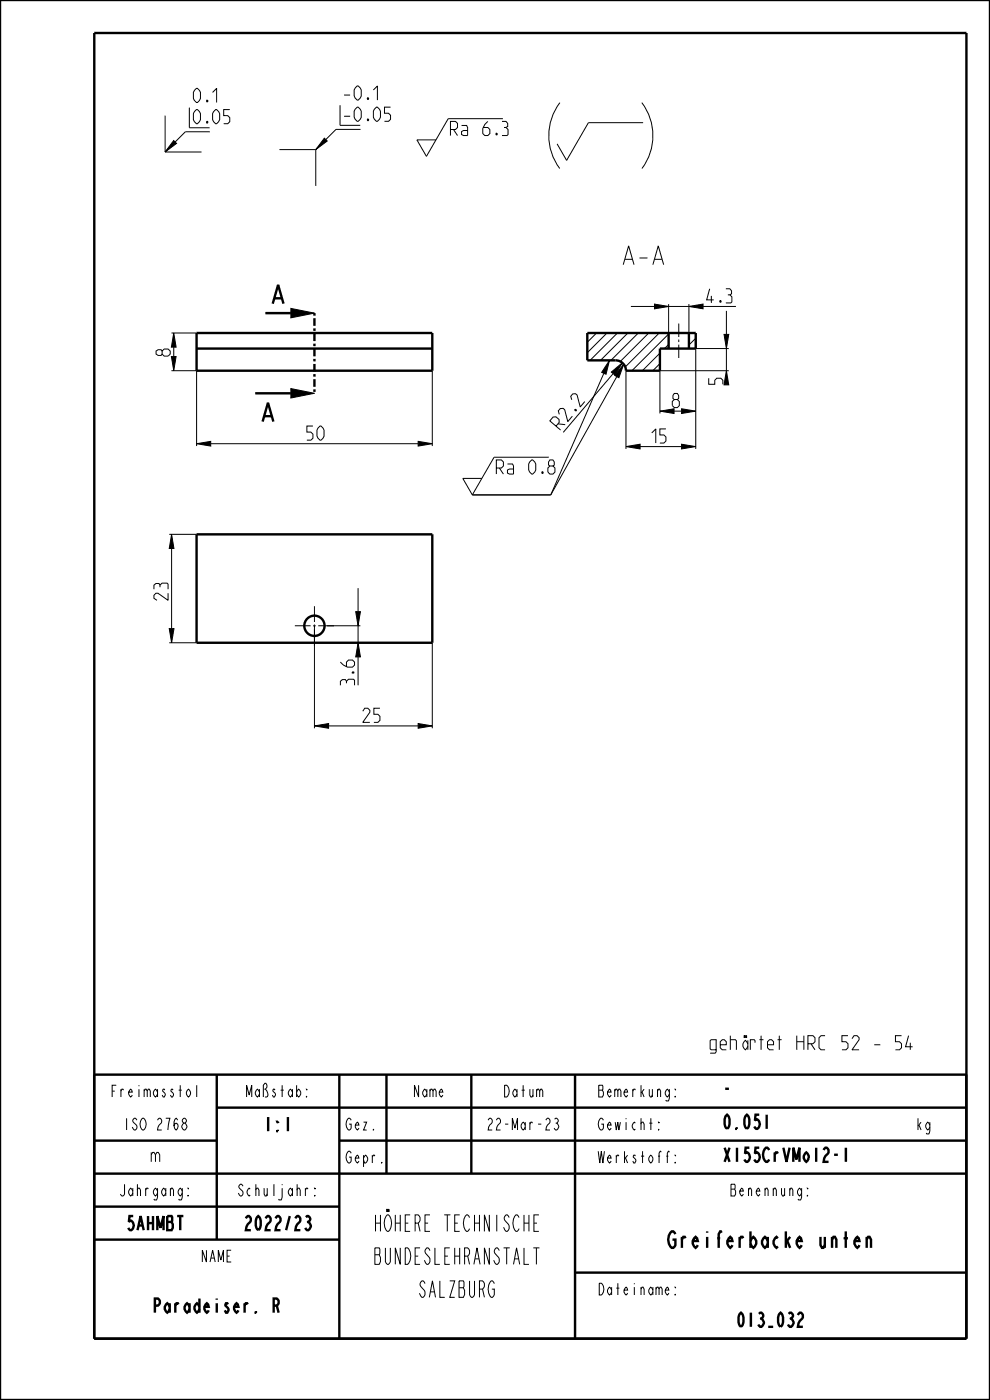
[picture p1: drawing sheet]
<svg xmlns="http://www.w3.org/2000/svg" width="210mm" height="297mm" viewBox="0 0 210 297" stroke-linecap="round" stroke-linejoin="round" font-family="sans-serif">
<g fill="#000">
<path d="M36.8 29.8l.6 .6-2.4 1.8zM68.8 29.3l.6 .6-2.4 1.8zM36.9 70.6l.5 3h-1zM36.4 75.6h1l-.5 3zM61.7 65.4l5 1-5 1zM129.3 76.4l-.8 3-.9-.4zM129.7 78.9l2.3-1.9-1.6 2.6zM132.3 77.3l-1 2.8-.9-.5zM138.8 64.5l3 .5-3 .5zM146.1 65l3-.5v1zM153.6 70.9h1l-.5 3zM41.7 94.1l3-.5v1z"/>
<path d="M61.7 82.4l5 1-5 1zM88.7 93.6l3 .5-3 .5zM132.8 94.7l3-.5v1zM140 87.2l3-.5v1zM144.6 86.7l3 .5-3 .5zM144.6 94.2l3 .5-3 .5zM36.4 113.4l.5 3h-1zM35.9 133.4h1l-.5 3zM75.5 129.8h1l-.5 3zM76 136.4l.5 3h-1zM66.7 154l3-.5v1zM88.7 153.5l3 .5-3 .5z"/>
</g>
<g fill="none" stroke="#000" stroke-width=".21">
<path d="M35 24.5v7.7M35 32.2h7.7M36.8 29.8l.6 .6-2.4 1.8zM44.5 28h-5.2l-4.3 4.2M59.3 31.7h7.7M67 31.7v7.8M68.8 29.3l.6 .6-2.4 1.8zM76.5 27.5h-5.2l-4.3 4.2M106.7 25.2h-11.6l-4.6 8-2.1-3.5h4.1M118.8 21.8a11.6 11.6 0 0 0-.1 13.9M136.1 21.8a11.6 11.6 0 0 1 .1 13.9M136.4 26h-11.6l-4.6 8-2-3.5"/>
<path d="M36.4 75.6h1l-.5 3zM36.4 78.6h5.3v16M36.4 70.6h5.3M36.9 70.6l.5 3h-1zM61.7 65.4l5 1-5 1zM91.7 78.6v16M126.5 70.6l-1.9 2M128.1 79.2l-11.3 25.8M128.8 70.6l-4.2 4.2M129.3 76.4l-.8 3-.9-.4zM129.7 78.9l2.3-1.9-1.6 2.6zM130.1 79.3l-10.6 12.4"/>
<path d="M130.8 79.9l-14 25.1M131 70.6l-5.8 5.8M132.3 77.3l-1 2.8-.9-.5zM132.8 78.6v16.6M133.2 70.6l-5.8 5.8M133.8 65h5M135.4 70.6l-5.8 5.8M137.6 70.6l-6 6.1M138.8 64.5l3 .5-3 .5zM139.8 70.6l-7.2 7.3M140 74.9l-3.7 3.7M140 77.1l-1.5 1.5"/>
<path d="M141.8 70.9l-7.8 7.7M141.8 73.1l-.8 .8M141.8 64.5v6.1M141.8 65h4.3M146.1 65l3-.5v1zM146.1 64.5v6.1M146.5 70.6l-.4 .4M147.6 71.8l-1.5 1.4M149.1 65h7M153.6 70.9h1l-.5 3zM154.1 65.9v5M154.1 73.9v4.7"/>
<path d="M154.6 78.6h-14.6v9.1M154.6 73.9h-7v21.3M41.7 94.1l3-.5v1zM44.7 94.1h44M61.7 82.4l5 1-5 1zM88.7 93.6l3 .5-3 .5zM116.4 97h-11.6l-4.6 8M132.8 94.7l3-.5v1zM135.8 94.7h8.8M140 87.2l3-.5v1zM144.6 86.7l3 .5-3 .5zM144.6 94.2l3 .5-3 .5z"/>
<path d="M35.9 113.4h5.8M36.4 113.4l.5 3h-1zM36.4 116.4v17M100.2 105h16.6M102.2 101.5h-4l2 3.5M35.9 133.4h1l-.5 3zM35.9 136.4h5.8M66.7 132.8v21.7M69.4 132.8h7.1M75.5 129.8h1l-.5 3zM76 136.4l.5 3h-1zM76 124.8v5"/>
<path d="M76 132.8v3.6M91.7 136.4v18.1M66.7 154l3-.5v1zM69.7 154h19M88.7 153.5l3 .5-3 .5z"/>
</g>
<g fill="none" stroke="#000" stroke-width=".51">
<path d="M0 0h210v297h-210zM20 7h185v277h-185zM41.7 70.6h50v8h-50zM41.7 73.9h50M56.3 66.4h5.4M57.9 64.4l1.1-4 1.1 4M58.2 63.3h1.6M124.6 70.6h23v3.3h-7.6v4.7h-7.2a2.2 2.2 0 0 0-2.2-2.2h-6zM141.8 70.6v3.3M146.1 70.6v3.3M54.1 83.4h7.6M55.7 89.4l1.1-4 1.2 4"/>
<path d="M56.1 88.3h1.5M41.7 113.4h50v23h-50zM20 228h185v56M46 235h159M46 228v35M72 228v56M82 228v21M100 228v21M122 228v56M20 242h26M20 249h185M20 256h52"/>
<path d="M72 242h133M20 263h52M122 270h83"/>
</g>
<path d="M66.7 66.4v17" fill="none" stroke="#000" stroke-width=".51" stroke-dasharray=".5 .5 1.6 .5" stroke-linecap="butt"/>
<!-- layer: A_ACHSEN -->
<path d="M144 68.6v2.9M144 72v.6M144 73.1v2.8M62.5 132.8h3.4M66.4 132.8h.6M66.7 128.6v3.3M66.7 132.5v.5M66.7 133.6v3.3M67.5 132.8h3.3" fill="none" stroke="#000" stroke-width=".21"/>
<circle cx="66.7" cy="132.8" r="2.15" fill="none" stroke="#000" stroke-width=".51"/>
<text font-size="5.2" x="132.6" y="56.2">A-A</text>
<g font-size="4.6">
<text x="77.1" y="261.2">HÖHERE TECHNISCHE</text>
<text x="77.1" y="268.2">BUNDESLEHRANSTALT</text>
<text x="138.9" y="264.7">Greiferbacke unten</text>
<text x="87.6" y="275.2">SALZBURG</text>
</g>
<g font-size="3.9">
<text x="41" y="21.7">0.1</text>
<text x="73" y="21.2">-0.1</text>
<text x="41" y="26.2">0.05</text>
<text x="73" y="25.7">-0.05</text>
<text x="95.6" y="28.8">Ra 6.3</text>
<text x="149.9" y="64.3">4.3</text>
<text x="36.1" y="75.5" transform="rotate(-90 36.1 75.5)">8</text>
<text x="153.3" y="81.5" transform="rotate(-90 153.3 81.5)">5</text>
<text x="142.6" y="86.5">8</text>
<text x="65.1" y="93.4">50</text>
<text x="118.9" y="91.2" transform="rotate(-50 118.9 91.2)">R2.2</text>
<text x="138.3" y="94">15</text>
<text x="105.3" y="100.6">Ra 0.8</text>
<text x="35.7" y="127.4" transform="rotate(-90 35.7 127.4)">23</text>
<text x="75.2" y="145.4" transform="rotate(-90 75.2 145.4)">3.6</text>
<text x="76.9" y="153.2">25</text>
<text x="150.1" y="222.7">gehärtet HRC 52 - 54</text>
<text x="153.2" y="232.5">-</text>
<text x="55.5" y="240">1:1</text>
<text x="153.2" y="239.5">0.051</text>
<text x="31.6" y="246.5">m</text>
<text x="153.2" y="246.5">X155CrVMo12-1</text>
<text x="26" y="261">5AHMBT</text>
<text x="50.8" y="261">2022/23</text>
<text x="30.8" y="278.5">Paradeiser. R</text>
<text x="155.3" y="281.5">013_032</text>
</g>
<g font-size="3.3">
<text x="22.3" y="232.7">Freimasstol</text>
<text x="51.2" y="232.7">Maßstab:</text>
<text x="87.1" y="232.7">Name</text>
<text x="106.1" y="232.7">Datum</text>
<text x="127.1" y="232.7">Bemerkung:</text>
<text x="25.2" y="239.7">ISO 2768</text>
<text x="73.2" y="239.7">Gez.</text>
<text x="102.2" y="239.7">22-Mar-23</text>
<text x="127.1" y="239.7">Gewicht:</text>
<text x="194.2" y="239.7">kg</text>
<text x="73.2" y="246.7">Gepr.</text>
<text x="127.1" y="246.7">Werkstoff:</text>
<text x="24.2" y="253.7">Jahrgang:</text>
<text x="49.2" y="253.7">Schuljahr:</text>
<text x="153.7" y="253.7">Benennung:</text>
<text x="42.1" y="267.7">NAME</text>
<text x="127.1" y="274.7">Dateiname:</text>
</g>
</svg>
